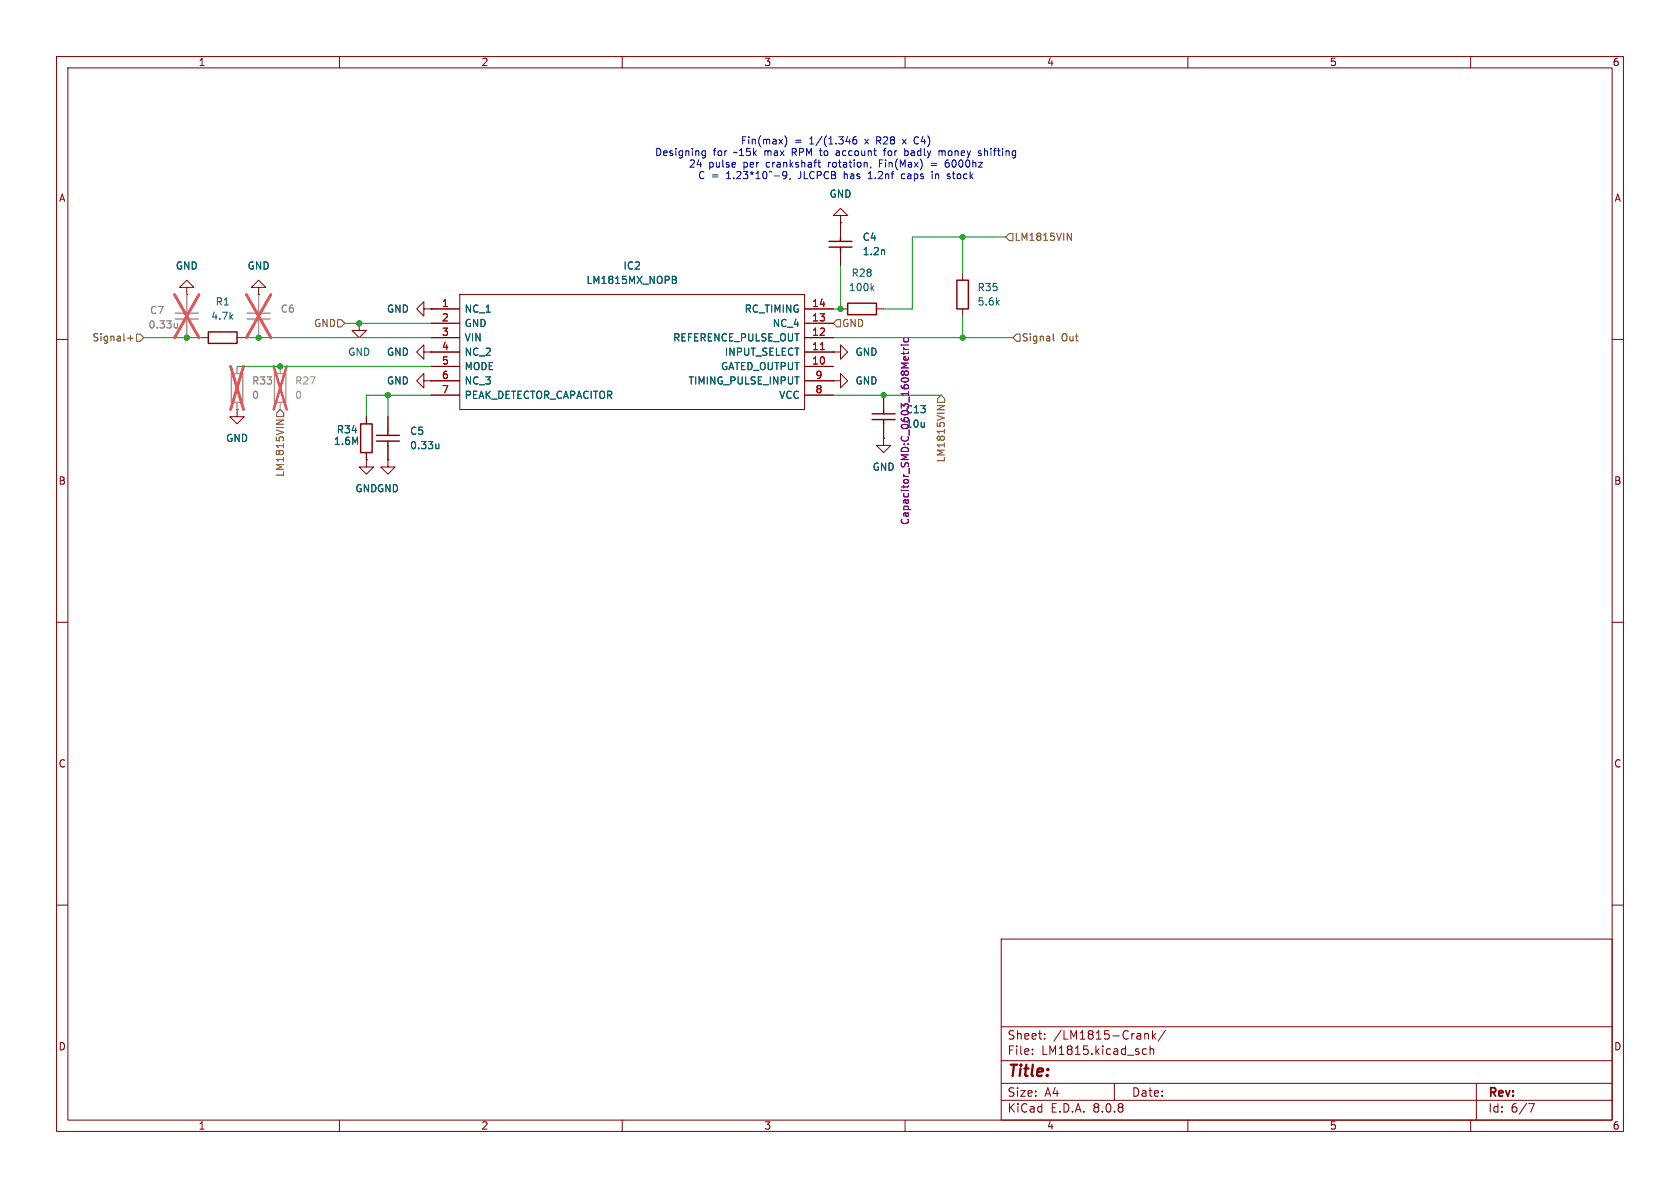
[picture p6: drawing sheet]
<svg xmlns="http://www.w3.org/2000/svg" width="297mm" height="210mm" viewBox="0 0 297 210" stroke-linecap="round" stroke-linejoin="round" font-family="sans-serif">
<g fill="none" stroke="#840000" stroke-width=".18">
<path d="M10 10h277v190h-277zM12 12h273v186h-273zM60 10v2M110 10v2M160 10v2M210 10v2M260 10v2M148.6 38.1h1.3l-1.3-1.3-1.3 1.3h1.3v1.3M148.6 39.4h.1M148.6 39.4v2.5M33 50.8h1.3l-1.3-1.3-1.3 1.3h1.3v1.3M33 52.1h.1"/>
<path d="M35.6 59.7h1.2M41.9 59.7h1.3M45.7 50.8h1.3l-1.3-1.3-1.3 1.3h1.3v1.3M45.7 52.1h.1M63.5 57.2v1.2h1.3l-1.3 1.3-1.3-1.3h1.3M63.5 57.2h.1M74.9 54.6v-1.3l-1.2 1.3 1.2 1.3v-1.3h1.3M76.2 54.6h.1M76.2 54.6h5.1M76.2 59.7h5.1M76.2 57.2h5.1M81.3 52.1h60.9v20.3h-60.9z"/>
<path d="M142.2 54.6h5.1M142.2 59.7h5.1M142.2 57.2h5.1M148.6 54.6h1.3M148.6 44.5v2.5M154.9 54.6h1.3M170.2 48.3v1.2M170.2 54.6v1.3M10 60h2M41.9 72.4v1.3h1.3l-1.3 1.2-1.3-1.2h1.3M41.9 72.4h.1M64.8 73.7v1.2"/>
<path d="M68.6 73.7v2.5M68.6 78.7v2.6M74.9 67.3v-1.3l-1.2 1.3 1.2 1.3v-1.3h1.3M74.9 62.2v-1.2l-1.2 1.2 1.2 1.3v-1.3h1.3M76.2 67.3h.1M76.2 62.2h.1M76.2 64.8h5.1M76.2 62.2h5.1M76.2 67.3h5.1M76.2 69.9h5.1M142.2 64.8h5.1M142.2 62.2h5.1"/>
<path d="M142.2 67.3h5.1M142.2 69.9h5.1M147.3 62.2h1.3v-1.2l1.3 1.2-1.3 1.3v-1.3M147.3 62.2h.1M147.3 67.3h1.3v-1.3l1.3 1.3-1.3 1.3v-1.3M147.3 67.3h.1M156.2 77.5v1.2h1.3l-1.3 1.3-1.3-1.3h1.3M156.2 77.5h.1M156.2 69.9v2.5M156.2 74.9v2.6M285 60h2M64.8 81.3v1.3h1.2l-1.2 1.2-1.3-1.2h1.3"/>
<path d="M64.8 81.3h.1M64.8 80v1.3M68.6 81.3v1.3h1.2l-1.2 1.2-1.3-1.2h1.3M68.6 81.3h.1M10 110h2M285 110h2M10 160h2M177 166h108v32h-108zM285 160h2M60 198v2M110 198v2M160 198v2"/>
<path d="M177 194.5h108M177 191.5h108M177 187.5h108M177 181.5h108M182.5 186.3v.1M182.5 185.5v.1M184.7 183.6v.1M184.7 182.8v.1M197 191.5v3M202 186.3l.2 .1 .5-.1M202.4 182.7v1M202.4 182.8l.2-.1 .4 .1v.9"/>
<path d="M202.7 185.5l-.5-.1-.2 .1M203.3 185.5l.2-.1 .4 .1 .1 .9M203.3 184.9v1.5M203.7 182.2v1.5M203.9 183.1l.4 .6M204.3 182.7l-.6 .6M206 182.1l-1.3 2M210 198v2M260 198v2M261 191.5v6.5M270.2 195.1h1l-.6 1.5"/>
</g>
<g fill="none" stroke="#840000" stroke-width=".25">
<path d="M36.8 58.7h5.1v2h-5.1zM146.6 43.7h4M146.6 42.7h4M148.6 41.9v.8M148.6 43.7v.8M149.9 53.6h5v2h-5zM169.2 49.5h2v5.1h-2zM63.8 74.9h2v5.1h-2zM66.5 78h4.1M66.5 77h4.1M68.6 76.2v.8M68.6 78v.7"/>
<path d="M154.2 74.2h4M154.2 73.2h4M156.2 72.4v.8M156.2 74.2v.7"/>
</g>
<path d="M118.9 48.8l.6 .2v.2l-.2 .2M118.9 49.4h.4M119.3 49.4l.3 .3-.1 .3-.6 .1M154.1 50.9l.4 .5M154.5 50.5l-.5 .5M156.3 44.2l.1 .8M77.6 78.5v.8M77.6 79.2l-.4 .1" fill="none" stroke="#006464" stroke-width=".18"/>
<path d="M145 61.8h.7" fill="none" stroke="#a90000" stroke-width=".18"/>
<path d="M31 56.4h4.1M31 55.4h4.1M33 54.6v.8M33 56.4v.8M43.7 56.4h4.1M43.7 55.4h4.1M45.7 54.6v.8M45.7 56.4v.8M40.9 66h2v5.1h-2zM48.5 66h2v5.1h-2z" fill="none" stroke="#9c9b98" stroke-width=".25"/>
<path d="M33 52.1v2.5M33 57.2v2.5M45.7 52.1v2.5M45.7 57.2v2.5M41.9 64.8v1.2M41.9 71.1v1.3M49.5 64.8v1.2M49.5 71.1v1.3" fill="none" stroke="#9c9b98" stroke-width=".18"/>
<path d="M30.9 52.1l4.3 7.6M35.2 52.1l-4.3 7.6M43.6 52.1l4.3 7.6M47.9 52.1l-4.3 7.6M40.8 64.8l2.3 7.6M43.1 64.8l-2.3 7.6M48.4 64.8l2.3 7.6M50.7 64.8l-2.3 7.6" fill="none" stroke="#e75356" stroke-width=".46"/>
<path d="M159.8 59.8v.4l.2 .2 .5-.1v-.5M159.3 61h.2M159.8 61.4l.2 .4M159.8 62.2v.5M159.8 63.5v-.4l.3-.1 .1 .7M159.8 61.8h.8M159.8 61h.8M160.5 63.1l.1 .4M160.6 62.2l-.2 .3h-1.1" fill="none" stroke="#840084" stroke-width=".18"/>
<path d="M31.4 57.1v.9M31.4 57.9l-.4 .1" fill="none" stroke="#939391" stroke-width=".18"/>
<g fill="none" stroke="#725600" stroke-width=".18">
<path d="M22.6 59.8h.9M23.1 59.3v1M24.1 59.1h.7l.6 .6-.6 .6h-.7zM59.7 56.5h.6l.7 .7-.7 .6h-.6zM148 56.5h.6v1.3h-.6l-.7-.6zM177.8 41.9l.6-.6h.7v1.2h-.7zM179.7 59.1h.6v1.2h-.6l-.6-.6zM186.2 59v1.1l.2 .2M188.7 41.2l.7 1.3v-1.3M48.8 74.3h1.3l-1.3 .7M49.5 72.4l.7 .6v.7h-1.3v-.7zM165.7 71.7h1.2l-1.2 .7"/>
<path d="M166.4 69.9l.6 .6v.6h-1.3v-.6z"/>
</g>
<g fill="none" stroke="#0000c2" stroke-width=".18">
<path d="M124.7 26.7v1l-.2 .2h-.3M124.7 26.7h-.4l-.2 .2 .1 .5h.5M137.7 24.6l.7 .9M138.4 24.6l-.7 .9M138.4 30.4v.5l.1 .1 .3 .1 .3-.2M138.7 24a1.46 1.46 0 0 1 0 1.9M139 30.4a.84 .84 0 0 1-.3 1.2h-.2M139.7 31.5l-.1 .3M144.6 28.7h.5M144.8 28.3v1.1l.3 .1M148.3 27h-.3l-.2 .2 .1 .2 .4 .1M149.6 25h.7"/>
<path d="M151.4 24.2h-.4a.86 .86 0 0 0 0 1.3l.4-.2 .1-.4-.3-.2h-.2l-.2 .2M153.5 31.6h.7M154 29.5l-.2 .2M155.5 28.9h.4M156.1 28.3h-.6v1.2M156.1 26.7h.5M156.4 26.3l-.1 1.2M159.5 30.8l-.2 .5 .2 .2 .3 .1M159.5 24.6l.7 .9M160 26.7h.3l.3 .2-.2 .5h-.4M160.2 24.6l-.7 .9M161.7 25.3l.3 .2"/>
<path d="M162 24.2l-.3 .2M164.6 28.9h1M164.6 29.2h1M164.8 30.3v.1M164.8 30.7v.9M166 26.8l.4-.1 .1 .1M166.5 26.8v.7M167 26.7h-.3l-.2 .1M167.1 28.6v.8l.2 .1h.4M167.3 28.8l-.2 .2M167.6 28.8h.1M167.6 31.2h.3l.1 .2-.2 .2h-.2"/>
<path d="M167.6 30.7l.3 .1M173.3 27.1l.2 .2-.2 .2M173.3 26.7h.1M174 26.2v1.3M174.1 26.7l-.1 .1"/>
</g>
<path d="M25.4 59.7h10.2M43.2 59.7h33M61 57.2h15.2M147.3 59.7h31.8M148.6 47v7.6h-1.3M170.2 41.9v6.4M170.2 55.9v3.8M177.8 41.9h-16.5v12.7h-5.1M41.9 64.8h34.3M68.6 69.9v3.8M76.2 69.9h-11.4v3.8M147.3 69.9h19.1" fill="none" stroke="#009600" stroke-width=".18"/>
<g fill="#009600" stroke="#009600" stroke-width=".18">
<circle cx="68.6" cy="69.9" r=".46"/>
<circle cx="33" cy="59.7" r=".46"/>
<circle cx="49.5" cy="64.8" r=".46"/>
<circle cx="45.7" cy="59.7" r=".46"/>
<circle cx="63.5" cy="57.2" r=".46"/>
<circle cx="148.6" cy="54.6" r=".46"/>
<circle cx="170.2" cy="59.7" r=".46"/>
<circle cx="170.2" cy="41.9" r=".46"/>
<circle cx="156.2" cy="69.9" r=".46"/>
</g>
<text font-size="2.8" fill="#840000" x="178" y="190.9">Title:</text>
<g font-size="2.1" fill="#840000">
<text x="178" y="184">Sheet:</text>
<text x="186.2" y="184">/LM1815-Crank/</text>
<text x="178" y="186.7">File:</text>
<text x="184.1" y="186.7">LM1815.kicad_sch</text>
<text x="178" y="196.9">KiCad</text>
<text x="178" y="194.1">Size:</text>
<text x="184.7" y="194.1">A4</text>
<text x="185.7" y="196.9">E.D.A.</text>
<text x="193.3" y="196.9">8.0.8</text>
<text x="200" y="194.1">Date:</text>
<text x="263" y="194.3">Rev:</text>
<text x="263" y="196.9">Id:</text>
<text x="267.1" y="196.9">6/7</text>
</g>
<g font-size="1.8" fill="#840000">
<text x="35" y="11.9">1</text>
<text x="85" y="11.9">2</text>
<text x="135" y="11.9">3</text>
<text x="185" y="11.9">4</text>
<text x="235" y="11.9">5</text>
<text x="285" y="11.9">6</text>
<text x="10.3" y="35.9">A</text>
<text x="285.3" y="35.9">A</text>
<text x="10.3" y="85.9">B</text>
<text x="285.3" y="85.9">B</text>
<text x="10.3" y="135.9">C</text>
<text x="285.3" y="135.9">C</text>
<text x="10.3" y="185.9">D</text>
<text x="285.3" y="185.9">D</text>
<text x="35" y="199.9">1</text>
<text x="85" y="199.9">2</text>
<text x="135" y="199.9">3</text>
<text x="185" y="199.9">4</text>
<text x="235" y="199.9">5</text>
<text x="285" y="199.9">6</text>
</g>
<g font-size="1.8" fill="#0000c2">
<text x="115.7" y="27.8">Designing</text>
<text x="121.7" y="29.8">24</text>
<text x="125.3" y="29.8">pulse</text>
<text x="126.1" y="27.8">for</text>
<text x="129.9" y="27.8">~15k</text>
<text x="130.9" y="25.7">Fin(max)</text>
<text x="131.5" y="29.8">per</text>
<text x="135.4" y="27.8">max</text>
<text x="135.7" y="29.8">crankshaft</text>
<text x="140.5" y="25.7">=</text>
<text x="140.5" y="27.8">RPM to</text>
<text x="143.2" y="25.7">1/(1.346</text>
<text x="146.9" y="29.8">rotation,</text>
<text x="148.7" y="27.8">account</text>
<text x="153.2" y="25.7">x</text>
<text x="155.4" y="25.7">R28</text>
<text x="156.1" y="29.8">Fin(Max)</text>
<text x="157.3" y="27.8">for</text>
<text x="160.3" y="25.7">x</text>
<text x="161.2" y="27.8">badly</text>
<text x="162.5" y="25.7">C4)</text>
<text x="167.4" y="27.8">money</text>
<text x="168.2" y="29.8">6000hz</text>
<text x="174.6" y="27.8">shifting</text>
<text x="123.3" y="31.9">C =</text>
<text x="128.5" y="31.9">1.23*10^-9,</text>
<text x="141.4" y="31.9">JLCPCB</text>
<text x="149.7" y="31.9">has</text>
<text x="154.2" y="31.9">1.2nf</text>
<text x="160.2" y="31.9">caps</text>
<text x="165.8" y="31.9">in</text>
<text x="168.7" y="31.9">stock</text>
</g>
<g font-size="1.8" fill="#006464">
<text x="146.6" y="35.2">GND</text>
<text x="31" y="47.9">GND</text>
<text x="43.7" y="47.9">GND</text>
<text x="110.1" y="47.9">IC2</text>
<text x="152.4" y="42.8">C4</text>
<text x="152.4" y="45.3">1.2n</text>
<text x="103.6" y="50.4">LM1815MX_NOPB</text>
<text x="150" y="51.7">100k</text>
<text x="150.5" y="49.1">R28</text>
<text x="172.7" y="51.7">R35</text>
<text x="37.2" y="56.7">4.7k</text>
<text x="38" y="54.2">R1</text>
<text x="68.3" y="55.5">GND</text>
<text x="82" y="55.5">NC_1</text>
<text x="82" y="58">GND</text>
<text x="131.5" y="55.5">RC_TIMING</text>
<text x="136.5" y="58">NC_4</text>
<text x="172.7" y="54.2">5.6k</text>
<text x="61.5" y="63.1">GND</text>
<text x="68.3" y="63.1">GND</text>
<text x="82" y="60.6">VIN</text>
<text x="82" y="63.1">NC_2</text>
<text x="82" y="65.6">MODE</text>
<text x="118.9" y="60.6">REFERENCE_PULSE_OUT</text>
<text x="127.4" y="65.6">GATED_OUTPUT</text>
<text x="128" y="63.1">INPUT_SELECT</text>
<text x="151.1" y="63.1">GND</text>
<text x="68.3" y="68.2">GND</text>
<text x="82" y="68.2">NC_3</text>
<text x="82" y="70.7">PEAK_DETECTOR_CAPACITOR</text>
<text x="121.6" y="68.2">TIMING_PULSE_INPUT</text>
<text x="137.6" y="70.7">VCC</text>
<text x="151.1" y="68.2">GND</text>
<text x="59.4" y="76.8">R34</text>
<text x="72.4" y="77.1">C5</text>
<text x="39.9" y="78.3">GND</text>
<text x="58.9" y="78.8">1.6M</text>
<text x="72.4" y="79.6">0.33u</text>
<text x="154.2" y="83.4">GND</text>
<text x="62.7" y="87.2">GNDGND</text>
</g>
<g font-size="1.8" fill="#725600">
<text x="179.3" y="42.8">LM1815VIN</text>
<text x="55.4" y="58">GND</text>
<text x="148.8" y="58">GND</text>
<text x="16.2" y="60.6">Signal+</text>
<text x="180.5" y="60.6">Signal</text>
<text x="187.6" y="60.6">Out</text>
<text x="167.2" y="81.9" transform="rotate(-90 167.2 81.9)">LM1815VIN</text>
<text x="50.4" y="84.4" transform="rotate(-90 50.4 84.4)">LM1815VIN</text>
</g>
<g font-size="1.8" fill="#939391">
<text x="26.2" y="58.3">0.33u</text>
<text x="26.4" y="55.7">C7</text>
<text x="49.5" y="55.5">C6</text>
<text x="44.5" y="70.7">0</text>
<text x="44.5" y="68.2">R33</text>
<text x="52.1" y="70.7">0</text>
<text x="52.1" y="68.2">R27</text>
</g>
<g font-size="1.8" fill="#a90000">
<text x="78" y="54.4">1</text>
<text x="78" y="56.9">2</text>
<text x="78" y="59.4">3</text>
<text x="143.5" y="59.4">12</text>
<text x="143.5" y="56.9">13</text>
<text x="143.5" y="54.4">14</text>
<text x="78" y="62">4</text>
<text x="78" y="64.5">5</text>
<text x="143.5" y="64.5">10</text>
<text x="143.5" y="62">11</text>
<text x="78" y="67.1">6</text>
<text x="78" y="69.6">7</text>
<text x="144.1" y="69.6">8</text>
<text x="144.1" y="67.1">9</text>
</g>
<g font-size="1.8" fill="#840084">
<text x="160" y="73.3">C13</text>
<text x="160" y="75.8">10u</text>
<text x="160.9" y="92.9" transform="rotate(-90 160.9 92.9)">Capacitor_SMD:C_0603_1608Metric</text>
</g>
</svg>
